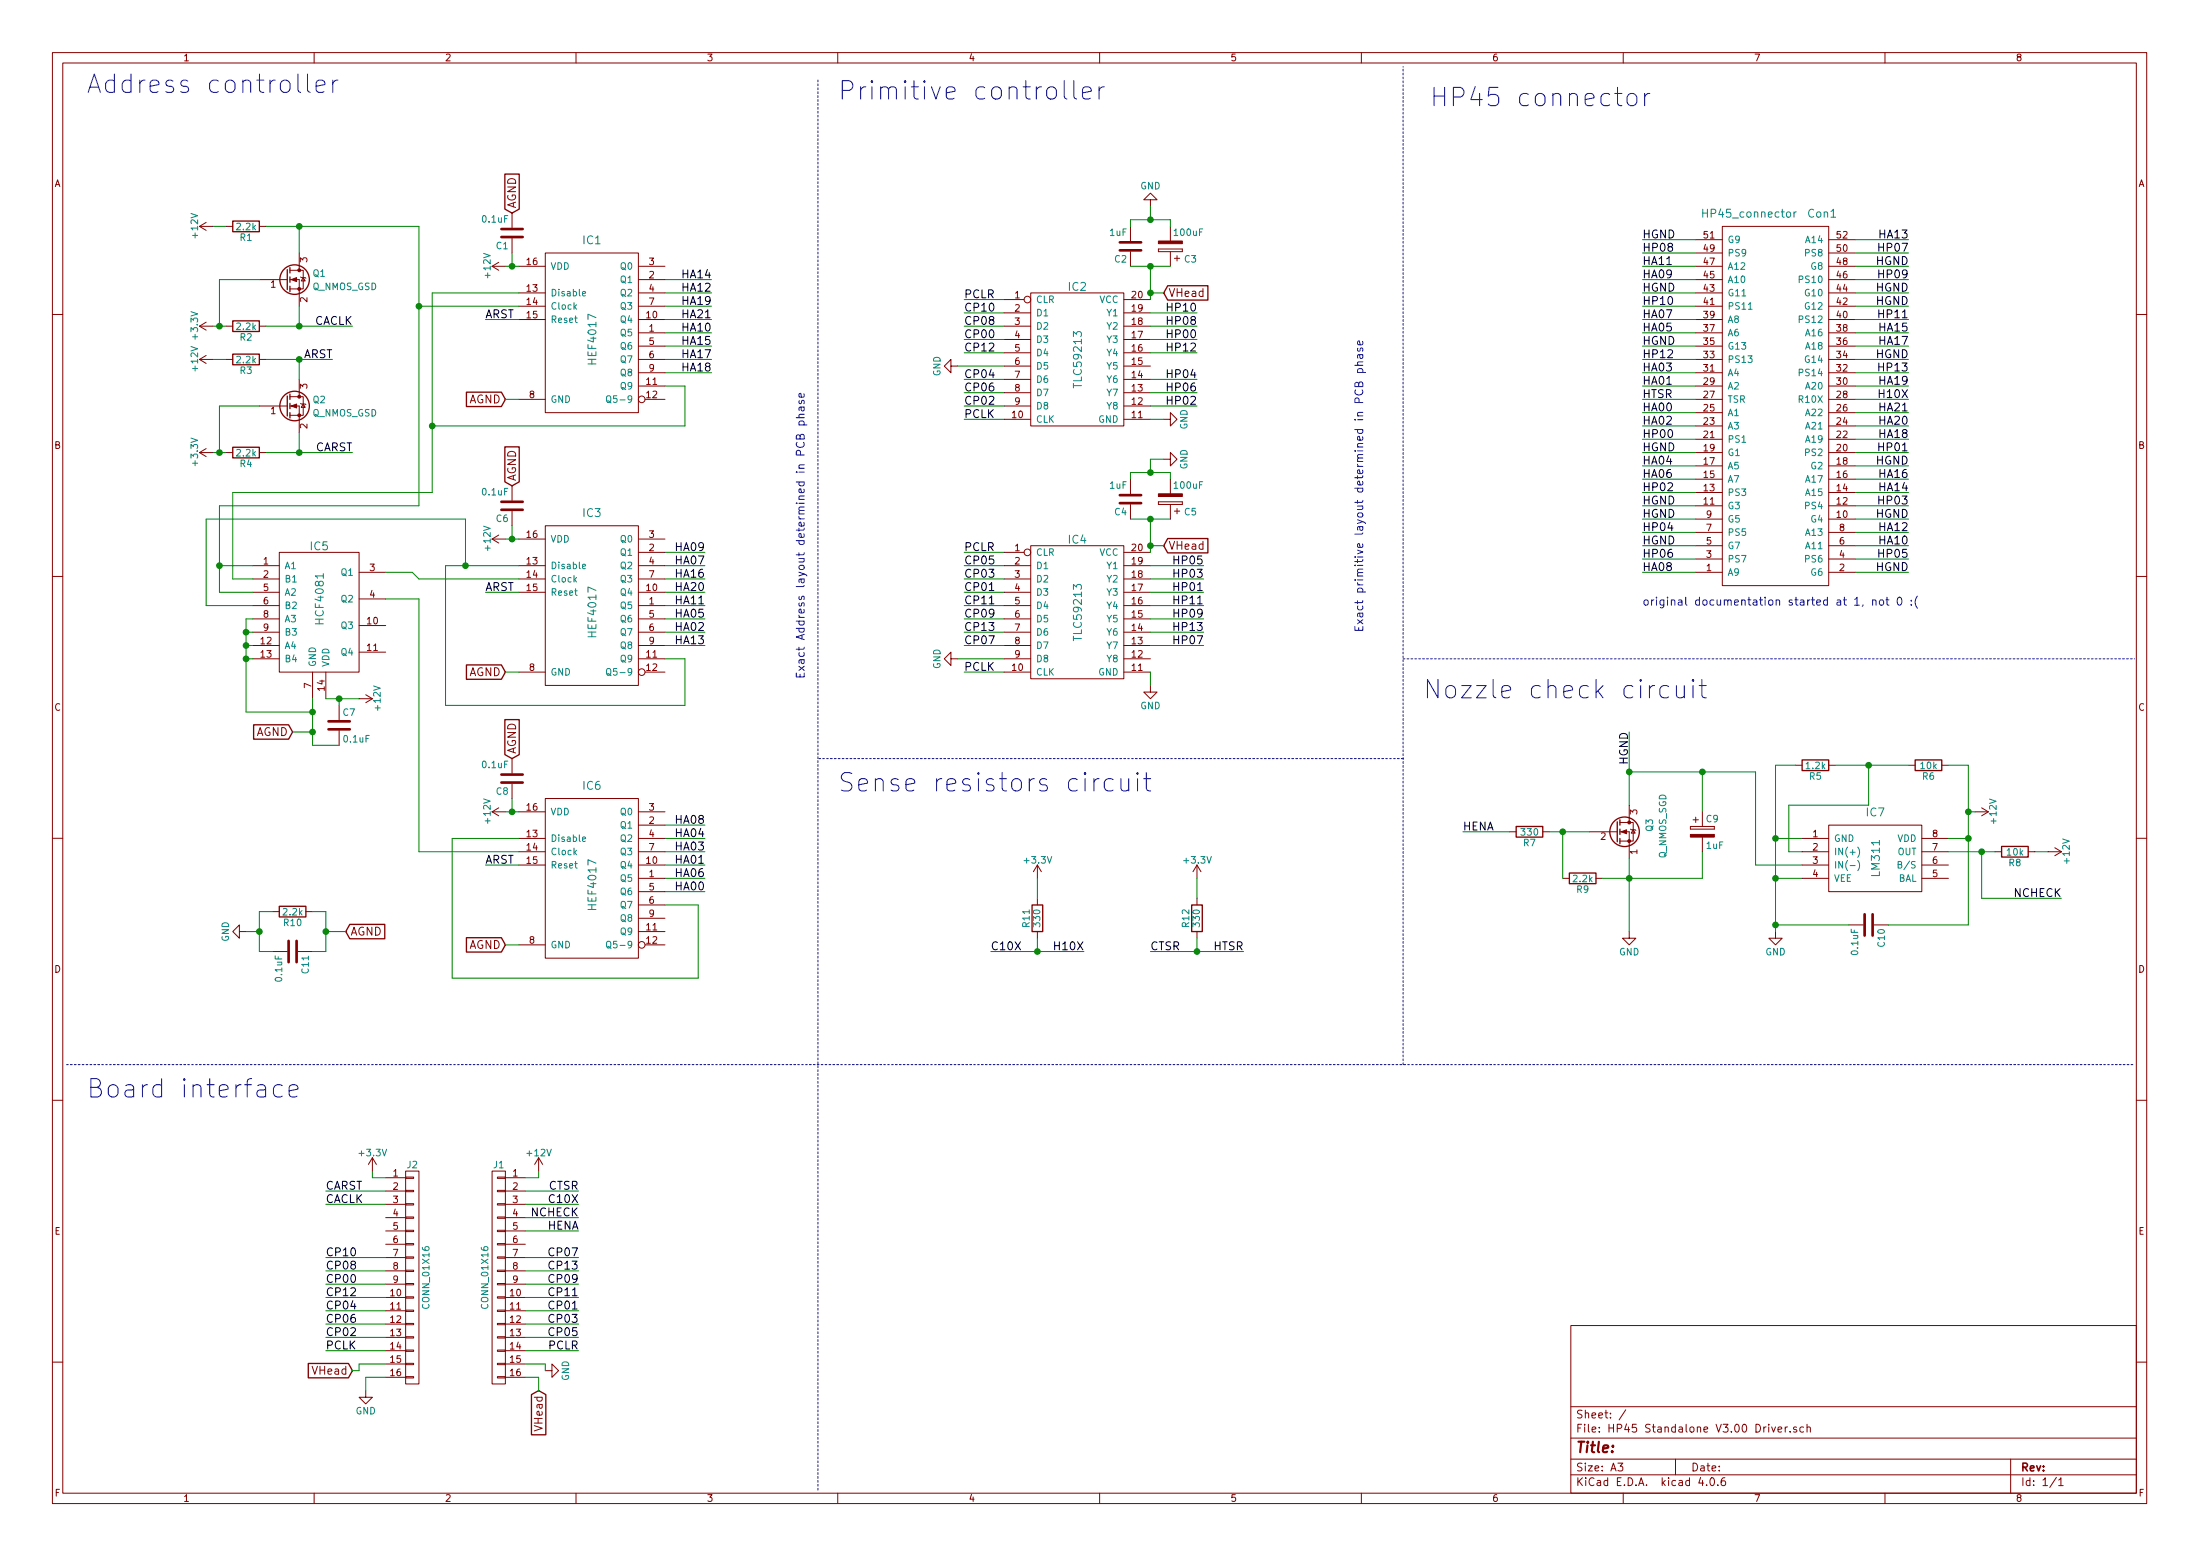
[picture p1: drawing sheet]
EESchema Schematic File Version 2
LIBS:power
LIBS:device
LIBS:transistors
LIBS:conn
LIBS:linear
LIBS:regul
LIBS:74xx
LIBS:cmos4000
LIBS:adc-dac
LIBS:memory
LIBS:xilinx
LIBS:microcontrollers
LIBS:dsp
LIBS:microchip
LIBS:analog_switches
LIBS:motorola
LIBS:texas
LIBS:intel
LIBS:audio
LIBS:interface
LIBS:digital-audio
LIBS:philips
LIBS:display
LIBS:cypress
LIBS:siliconi
LIBS:opto
LIBS:atmel
LIBS:contrib
LIBS:valves
LIBS:HP45 controller parts
LIBS:HP45 Standalone V3.00 Driver-cache
EELAYER 25 0
EELAYER END
$Descr A3 16535 11693
encoding utf-8
Sheet 1 1
Title ""
Date ""
Rev ""
Comp ""
Comment1 ""
Comment2 ""
Comment3 ""
Comment4 ""
$EndDescr
$Comp
L HP45_connector Con1
U 1 1
P 13350 1700
F 0 "Con1" H 13700 1800 60  0000 C CNN
F 1 "HP45_connector" H 13150 1800 60  0000 C CNN
F 2 "Electronics:HP45_SMD_connector" H 13350 1700 60  0001 C CNN
F 3 "" H 13350 1700 60  0001 C CNN
	1    13350 1700
	1    0    0    -1  
$EndComp
$Comp
L HEF4017 IC1
U 1 1
P 4450 1900
F 0 "IC1" H 4450 2000 60  0000 C CNN
F 1 "HEF4017" V 4450 1250 60  0000 C CNN
F 2 "Housings_SOIC:SOIC-16_3.9x9.9mm_Pitch1.27mm" H 4450 1900 60  0001 C CNN
F 3 "" H 4450 1900 60  0001 C CNN
	1    4450 1900
	1    0    0    -1  
$EndComp
$Comp
L HCF4081 IC5
U 1 1
P 2400 4150
F 0 "IC5" H 2400 4200 60  0000 C CNN
F 1 "HCF4081" V 2400 3800 60  0000 C CNN
F 2 "Housings_SOIC:SOIC-14_3.9x8.7mm_Pitch1.27mm" H 2400 4150 60  0001 C CNN
F 3 "" H 2400 4150 60  0001 C CNN
	1    2400 4150
	1    0    0    -1  
$EndComp
$Comp
L LM311 IC7
U 1 1
P 14100 6200
F 0 "IC7" H 14100 6300 60  0000 C CNN
F 1 "LM311" V 14100 5950 60  0000 C CNN
F 2 "Housings_SOIC:SOIC-8_3.9x4.9mm_Pitch1.27mm" H 14100 6200 60  0001 C CNN
F 3 "" H 14100 6200 60  0001 C CNN
	1    14100 6200
	1    0    0    -1  
$EndComp
$Comp
L TLC59213 IC2
U 1 1
P 8100 2200
F 0 "IC2" H 8100 2250 60  0000 C CNN
F 1 "TLC59213" V 8100 1700 60  0000 C CNN
F 2 "Housings_SSOP:TSSOP-20_4.4x6.5mm_Pitch0.65mm" H 8100 2250 60  0001 C CNN
F 3 "" H 8100 2250 60  0001 C CNN
	1    8100 2200
	1    0    0    -1  
$EndComp
$Comp
L Q_NMOS_GSD Q2
U 1 1
P 2150 3050
F 0 "Q2" H 2350 3100 50  0000 L CNN
F 1 "Q_NMOS_GSD" H 2350 3000 50  0000 L CNN
F 2 "TO_SOT_Packages_SMD:SOT-23" H 2350 3150 50  0001 C CNN
F 3 "" H 2150 3050 50  0001 C CNN
	1    2150 3050
	1    0    0    -1  
$EndComp
$Comp
L Q_NMOS_GSD Q1
U 1 1
P 2150 2100
F 0 "Q1" H 2350 2150 50  0000 L CNN
F 1 "Q_NMOS_GSD" H 2350 2050 50  0000 L CNN
F 2 "TO_SOT_Packages_SMD:SOT-23" H 2350 2200 50  0001 C CNN
F 3 "" H 2150 2100 50  0001 C CNN
	1    2150 2100
	1    0    0    -1  
$EndComp
$Comp
L HEF4017 IC3
U 1 1
P 4450 3950
F 0 "IC3" H 4450 4050 60  0000 C CNN
F 1 "HEF4017" V 4450 3300 60  0000 C CNN
F 2 "Housings_SOIC:SOIC-16_3.9x9.9mm_Pitch1.27mm" H 4450 3950 60  0001 C CNN
F 3 "" H 4450 3950 60  0001 C CNN
	1    4450 3950
	1    0    0    -1  
$EndComp
$Comp
L HEF4017 IC6
U 1 1
P 4450 6000
F 0 "IC6" H 4450 6100 60  0000 C CNN
F 1 "HEF4017" V 4450 5350 60  0000 C CNN
F 2 "Housings_SOIC:SOIC-16_3.9x9.9mm_Pitch1.27mm" H 4450 6000 60  0001 C CNN
F 3 "" H 4450 6000 60  0001 C CNN
	1    4450 6000
	1    0    0    -1  
$EndComp
$Comp
L Q_NMOS_SGD Q3
U 1 1
P 12150 6250
F 0 "Q3" V 12400 6250 50  0000 L CNN
F 1 "Q_NMOS_SGD" V 12500 6050 50  0000 L CNN
F 2 "Electronics:SO-8_PowerPAK" H 12350 6350 50  0001 C CNN
F 3 "" H 12150 6250 50  0001 C CNN
	1    12150 6250
	1    0    0    -1  
$EndComp
$Comp
L TLC59213 IC4
U 1 1
P 8100 4100
F 0 "IC4" H 8100 4150 60  0000 C CNN
F 1 "TLC59213" V 8100 3600 60  0000 C CNN
F 2 "Housings_SSOP:TSSOP-20_4.4x6.5mm_Pitch0.65mm" H 8100 4150 60  0001 C CNN
F 3 "" H 8100 4150 60  0001 C CNN
	1    8100 4100
	1    0    0    -1  
$EndComp
$Comp
L C C4
U 1 1
P 8500 3750
F 0 "C4" H 8525 3850 50  0000 L CNN
F 1 "1uF" H 8525 3650 50  0000 L CNN
F 2 "Capacitors_SMD:C_0603" H 8538 3600 50  0001 C CNN
F 3 "" H 8500 3750 50  0001 C CNN
	1    8500 3750
	-1   0    0    1   
$EndComp
$Comp
L C C1
U 1 1
P 3850 1750
F 0 "C1" H 3875 1850 50  0000 L CNN
F 1 "0.1uF" H 3875 1650 50  0000 L CNN
F 2 "Capacitors_SMD:C_0603" H 3888 1600 50  0001 C CNN
F 3 "" H 3850 1750 50  0001 C CNN
	1    3850 1750
	-1   0    0    1   
$EndComp
$Comp
L R R1
U 1 1
P 1850 1700
F 0 "R1" V 1930 1700 50  0000 C CNN
F 1 "2.2k" V 1850 1700 50  0000 C CNN
F 2 "Resistors_SMD:R_0603" V 1780 1700 50  0001 C CNN
F 3 "" H 1850 1700 50  0001 C CNN
	1    1850 1700
	0    1    1    0   
$EndComp
$Comp
L R R2
U 1 1
P 1850 2450
F 0 "R2" V 1930 2450 50  0000 C CNN
F 1 "2.2k" V 1850 2450 50  0000 C CNN
F 2 "Resistors_SMD:R_0603" V 1780 2450 50  0001 C CNN
F 3 "" H 1850 2450 50  0001 C CNN
	1    1850 2450
	0    1    1    0   
$EndComp
$Comp
L R R3
U 1 1
P 1850 2700
F 0 "R3" V 1930 2700 50  0000 C CNN
F 1 "2.2k" V 1850 2700 50  0000 C CNN
F 2 "Resistors_SMD:R_0603" V 1780 2700 50  0001 C CNN
F 3 "" H 1850 2700 50  0001 C CNN
	1    1850 2700
	0    1    1    0   
$EndComp
$Comp
L R R4
U 1 1
P 1850 3400
F 0 "R4" V 1930 3400 50  0000 C CNN
F 1 "2.2k" V 1850 3400 50  0000 C CNN
F 2 "Resistors_SMD:R_0603" V 1780 3400 50  0001 C CNN
F 3 "" H 1850 3400 50  0001 C CNN
	1    1850 3400
	0    1    1    0   
$EndComp
$Comp
L R R10
U 1 1
P 2200 6850
F 0 "R10" V 2280 6850 50  0000 C CNN
F 1 "2.2k" V 2200 6850 50  0000 C CNN
F 2 "Resistors_SMD:R_0603" V 2130 6850 50  0001 C CNN
F 3 "" H 2200 6850 50  0001 C CNN
	1    2200 6850
	0    1    1    0   
$EndComp
$Comp
L C C11
U 1 1
P 2200 7150
F 0 "C11" H 2225 7250 50  0000 L CNN
F 1 "0.1uF" H 2225 7050 50  0000 L CNN
F 2 "Capacitors_SMD:C_0603" H 2238 7000 50  0001 C CNN
F 3 "" H 2200 7150 50  0001 C CNN
	1    2200 7150
	0    1    1    0   
$EndComp
$Comp
L R R5
U 1 1
P 13650 5750
F 0 "R5" V 13730 5750 50  0000 C CNN
F 1 "1.2k" V 13650 5750 50  0000 C CNN
F 2 "Resistors_SMD:R_0603" V 13580 5750 50  0001 C CNN
F 3 "" H 13650 5750 50  0001 C CNN
	1    13650 5750
	0    1    1    0   
$EndComp
$Comp
L C C10
U 1 1
P 14050 6950
F 0 "C10" H 14075 7050 50  0000 L CNN
F 1 "0.1uF" H 14075 6850 50  0000 L CNN
F 2 "Capacitors_SMD:C_0603" H 14088 6800 50  0001 C CNN
F 3 "" H 14050 6950 50  0001 C CNN
	1    14050 6950
	0    1    1    0   
$EndComp
$Comp
L R R6
U 1 1
P 14500 5750
F 0 "R6" V 14580 5750 50  0000 C CNN
F 1 "10k" V 14500 5750 50  0000 C CNN
F 2 "Resistors_SMD:R_0603" V 14430 5750 50  0001 C CNN
F 3 "" H 14500 5750 50  0001 C CNN
	1    14500 5750
	0    1    1    0   
$EndComp
$Comp
L R R8
U 1 1
P 15150 6400
F 0 "R8" V 15230 6400 50  0000 C CNN
F 1 "10k" V 15150 6400 50  0000 C CNN
F 2 "Resistors_SMD:R_0603" V 15080 6400 50  0001 C CNN
F 3 "" H 15150 6400 50  0001 C CNN
	1    15150 6400
	0    1    1    0   
$EndComp
$Comp
L R R7
U 1 1
P 11500 6250
F 0 "R7" V 11580 6250 50  0000 C CNN
F 1 "330" V 11500 6250 50  0000 C CNN
F 2 "Resistors_SMD:R_0603" V 11430 6250 50  0001 C CNN
F 3 "" H 11500 6250 50  0001 C CNN
	1    11500 6250
	0    1    1    0   
$EndComp
$Comp
L R R9
U 1 1
P 11900 6600
F 0 "R9" V 11980 6600 50  0000 C CNN
F 1 "2.2k" V 11900 6600 50  0000 C CNN
F 2 "Resistors_SMD:R_0603" V 11830 6600 50  0001 C CNN
F 3 "" H 11900 6600 50  0001 C CNN
	1    11900 6600
	0    1    1    0   
$EndComp
$Comp
L CP C9
U 1 1
P 12800 6250
F 0 "C9" H 12825 6350 50  0000 L CNN
F 1 "1uF" H 12825 6150 50  0000 L CNN
F 2 "Capacitors_SMD:CP_Elec_4x5.8" H 12838 6100 50  0001 C CNN
F 3 "" H 12800 6250 50  0001 C CNN
	1    12800 6250
	1    0    0    -1  
$EndComp
$Comp
L R R11
U 1 1
P 7800 6900
F 0 "R11" V 7880 6900 50  0000 C CNN
F 1 "330" V 7800 6900 50  0000 C CNN
F 2 "Resistors_SMD:R_0603" V 7730 6900 50  0001 C CNN
F 3 "" H 7800 6900 50  0001 C CNN
	1    7800 6900
	-1   0    0    1   
$EndComp
$Comp
L R R12
U 1 1
P 9000 6900
F 0 "R12" V 9080 6900 50  0000 C CNN
F 1 "330" V 9000 6900 50  0000 C CNN
F 2 "Resistors_SMD:R_0603" V 8930 6900 50  0001 C CNN
F 3 "" H 9000 6900 50  0001 C CNN
	1    9000 6900
	-1   0    0    1   
$EndComp
Text Notes 650  8250 0    138  ~ 0
Board interface
Text Notes 650  700  0    138  ~ 0
Address controller
Text Notes 6300 750  0    138  ~ 0
Primitive controller
Text Notes 10750 800  0    138  ~ 0
HP45 connector
Text Notes 10700 5250 0    138  ~ 0
Nozzle check circuit
Text GLabel 8750 2200 2    60   Input ~ 0
VHead
Text GLabel 8750 4100 2    60   Input ~ 0
VHead
$Comp
L GND #PWR01
U 1 1
P 8750 3150
F 0 "#PWR01" H 8750 2900 50  0001 C CNN
F 1 "GND" H 8750 3000 50  0000 C CNN
F 2 "" H 8750 3150 50  0001 C CNN
F 3 "" H 8750 3150 50  0001 C CNN
	1    8750 3150
	0    -1   -1   0   
$EndComp
$Comp
L GND #PWR02
U 1 1
P 8750 3450
F 0 "#PWR02" H 8750 3200 50  0001 C CNN
F 1 "GND" H 8750 3300 50  0000 C CNN
F 2 "" H 8750 3450 50  0001 C CNN
F 3 "" H 8750 3450 50  0001 C CNN
	1    8750 3450
	0    -1   -1   0   
$EndComp
$Comp
L GND #PWR03
U 1 1
P 8650 1550
F 0 "#PWR03" H 8650 1300 50  0001 C CNN
F 1 "GND" H 8650 1400 50  0000 C CNN
F 2 "" H 8650 1550 50  0001 C CNN
F 3 "" H 8650 1550 50  0001 C CNN
	1    8650 1550
	-1   0    0    1   
$EndComp
$Comp
L CP C3
U 1 1
P 8800 1850
F 0 "C3" H 8600 1950 50  0000 L CNN
F 1 "100uF" H 8550 1750 50  0000 L CNN
F 2 "Capacitors_SMD:CP_Elec_8x10" H 8838 1700 50  0001 C CNN
F 3 "" H 8800 1850 50  0001 C CNN
	1    8800 1850
	-1   0    0    1   
$EndComp
$Comp
L C C2
U 1 1
P 8500 1850
F 0 "C2" H 8525 1950 50  0000 L CNN
F 1 "1uF" H 8525 1750 50  0000 L CNN
F 2 "Capacitors_SMD:C_0603" H 8538 1700 50  0001 C CNN
F 3 "" H 8500 1850 50  0001 C CNN
	1    8500 1850
	-1   0    0    1   
$EndComp
$Comp
L GND #PWR04
U 1 1
P 8650 5150
F 0 "#PWR04" H 8650 4900 50  0001 C CNN
F 1 "GND" H 8650 5000 50  0000 C CNN
F 2 "" H 8650 5150 50  0001 C CNN
F 3 "" H 8650 5150 50  0001 C CNN
	1    8650 5150
	1    0    0    -1  
$EndComp
Text Notes 10250 4750 1    60   ~ 0
Exact primitive layout determined in PCB phase
Text Notes 6050 5100 1    60   ~ 0
Exact Address layout determined in PCB phase
Text Label 7250 2250 0    60   ~ 0
PCLR
Text Label 7250 4150 0    60   ~ 0
PCLR
Text Label 7250 5050 0    60   ~ 0
PCLK
Text Label 7250 3150 0    60   ~ 0
PCLK
Text Label 7250 2550 0    60   ~ 0
CP00
Text Label 7250 4450 0    60   ~ 0
CP01
Text Label 7250 3050 0    60   ~ 0
CP02
Text Label 7250 4350 0    60   ~ 0
CP03
Text Label 7250 2850 0    60   ~ 0
CP04
Text Label 7250 4250 0    60   ~ 0
CP05
Text Label 7250 2950 0    60   ~ 0
CP06
Text Label 7250 4850 0    60   ~ 0
CP07
Text Label 7250 2450 0    60   ~ 0
CP08
Text Label 7250 4650 0    60   ~ 0
CP09
Text Label 7250 2350 0    60   ~ 0
CP10
Text Label 7250 4550 0    60   ~ 0
CP11
Text Label 7250 2650 0    60   ~ 0
CP12
Text Label 7250 4750 0    60   ~ 0
CP13
Text Label 9000 2550 2    60   ~ 0
HP00
Text Label 9050 4450 2    60   ~ 0
HP01
Text Label 9000 3050 2    60   ~ 0
HP02
Text Label 9050 4350 2    60   ~ 0
HP03
Text Label 9000 2850 2    60   ~ 0
HP04
Text Label 9050 4250 2    60   ~ 0
HP05
Text Label 9000 2950 2    60   ~ 0
HP06
Text Label 9050 4850 2    60   ~ 0
HP07
Text Label 9000 2450 2    60   ~ 0
HP08
Text Label 9050 4650 2    60   ~ 0
HP09
Text Label 9000 2350 2    60   ~ 0
HP10
Text Label 9050 4550 2    60   ~ 0
HP11
Text Label 9000 2650 2    60   ~ 0
HP12
Text Label 9050 4750 2    60   ~ 0
HP13
Text Label 12350 3300 0    60   ~ 0
HP00
Text Label 14350 3400 2    60   ~ 0
HP01
Text Label 12350 3700 0    60   ~ 0
HP02
Text Label 14350 3800 2    60   ~ 0
HP03
Text Label 12350 4000 0    60   ~ 0
HP04
Text Label 14350 4200 2    60   ~ 0
HP05
Text Label 12350 4200 0    60   ~ 0
HP06
Text Label 14350 1900 2    60   ~ 0
HP07
Text Label 12350 1900 0    60   ~ 0
HP08
Text Label 14350 2100 2    60   ~ 0
HP09
Text Label 12350 2300 0    60   ~ 0
HP10
Text Label 14350 2400 2    60   ~ 0
HP11
Text Label 12350 2700 0    60   ~ 0
HP12
Text Label 14350 2800 2    60   ~ 0
HP13
$Comp
L +12V #PWR05
U 1 1
P 15400 6400
F 0 "#PWR05" H 15400 6250 50  0001 C CNN
F 1 "+12V" H 15400 6540 50  0000 C CNN
F 2 "" H 15400 6400 50  0001 C CNN
F 3 "" H 15400 6400 50  0001 C CNN
	1    15400 6400
	0    1    1    0   
$EndComp
$Comp
L +12V #PWR06
U 1 1
P 14850 6100
F 0 "#PWR06" H 14850 5950 50  0001 C CNN
F 1 "+12V" H 14850 6240 50  0000 C CNN
F 2 "" H 14850 6100 50  0001 C CNN
F 3 "" H 14850 6100 50  0001 C CNN
	1    14850 6100
	0    1    1    0   
$EndComp
$Comp
L GND #PWR07
U 1 1
P 13350 7000
F 0 "#PWR07" H 13350 6750 50  0001 C CNN
F 1 "GND" H 13350 6850 50  0000 C CNN
F 2 "" H 13350 7000 50  0001 C CNN
F 3 "" H 13350 7000 50  0001 C CNN
	1    13350 7000
	1    0    0    -1  
$EndComp
Text Label 12350 3400 0    60   ~ 0
HGND
Text Label 12250 5500 3    60   ~ 0
HGND
$Comp
L GND #PWR08
U 1 1
P 12250 7000
F 0 "#PWR08" H 12250 6750 50  0001 C CNN
F 1 "GND" H 12250 6850 50  0000 C CNN
F 2 "" H 12250 7000 50  0001 C CNN
F 3 "" H 12250 7000 50  0001 C CNN
	1    12250 7000
	1    0    0    -1  
$EndComp
Text Label 11000 6250 0    60   ~ 0
HENA
$Comp
L +12V #PWR09
U 1 1
P 1600 1700
F 0 "#PWR09" H 1600 1550 50  0001 C CNN
F 1 "+12V" H 1600 1840 50  0000 C CNN
F 2 "" H 1600 1700 50  0001 C CNN
F 3 "" H 1600 1700 50  0001 C CNN
	1    1600 1700
	0    -1   -1   0   
$EndComp
$Comp
L +3.3V #PWR010
U 1 1
P 1600 2450
F 0 "#PWR010" H 1600 2300 50  0001 C CNN
F 1 "+3.3V" H 1600 2590 50  0000 C CNN
F 2 "" H 1600 2450 50  0001 C CNN
F 3 "" H 1600 2450 50  0001 C CNN
	1    1600 2450
	0    -1   -1   0   
$EndComp
$Comp
L +12V #PWR011
U 1 1
P 1600 2700
F 0 "#PWR011" H 1600 2550 50  0001 C CNN
F 1 "+12V" H 1600 2840 50  0000 C CNN
F 2 "" H 1600 2700 50  0001 C CNN
F 3 "" H 1600 2700 50  0001 C CNN
	1    1600 2700
	0    -1   -1   0   
$EndComp
$Comp
L +3.3V #PWR012
U 1 1
P 1600 3400
F 0 "#PWR012" H 1600 3250 50  0001 C CNN
F 1 "+3.3V" H 1600 3540 50  0000 C CNN
F 2 "" H 1600 3400 50  0001 C CNN
F 3 "" H 1600 3400 50  0001 C CNN
	1    1600 3400
	0    -1   -1   0   
$EndComp
Text Label 2650 2450 2    60   ~ 0
CACLK
Text Label 2650 3400 2    60   ~ 0
CARST
$Comp
L C C6
U 1 1
P 3850 3800
F 0 "C6" H 3875 3900 50  0000 L CNN
F 1 "0.1uF" H 3875 3700 50  0000 L CNN
F 2 "Capacitors_SMD:C_0603" H 3888 3650 50  0001 C CNN
F 3 "" H 3850 3800 50  0001 C CNN
	1    3850 3800
	-1   0    0    1   
$EndComp
$Comp
L C C8
U 1 1
P 3850 5850
F 0 "C8" H 3875 5950 50  0000 L CNN
F 1 "0.1uF" H 3875 5750 50  0000 L CNN
F 2 "Capacitors_SMD:C_0603" H 3888 5700 50  0001 C CNN
F 3 "" H 3850 5850 50  0001 C CNN
	1    3850 5850
	-1   0    0    1   
$EndComp
$Comp
L C C7
U 1 1
P 2550 5450
F 0 "C7" H 2575 5550 50  0000 L CNN
F 1 "0.1uF" H 2575 5350 50  0000 L CNN
F 2 "Capacitors_SMD:C_0603" H 2588 5300 50  0001 C CNN
F 3 "" H 2550 5450 50  0001 C CNN
	1    2550 5450
	1    0    0    -1  
$EndComp
Text GLabel 2600 7000 2    60   Input ~ 0
AGND
$Comp
L GND #PWR013
U 1 1
P 1850 7000
F 0 "#PWR013" H 1850 6750 50  0001 C CNN
F 1 "GND" H 1850 6850 50  0000 C CNN
F 2 "" H 1850 7000 50  0001 C CNN
F 3 "" H 1850 7000 50  0001 C CNN
	1    1850 7000
	0    1    1    0   
$EndComp
Text GLabel 3800 7100 0    60   Input ~ 0
AGND
Text GLabel 3800 5050 0    60   Input ~ 0
AGND
Text GLabel 3800 3000 0    60   Input ~ 0
AGND
Text GLabel 2200 5500 0    60   Input ~ 0
AGND
$Comp
L +12V #PWR014
U 1 1
P 2700 5250
F 0 "#PWR014" H 2700 5100 50  0001 C CNN
F 1 "+12V" H 2700 5390 50  0000 C CNN
F 2 "" H 2700 5250 50  0001 C CNN
F 3 "" H 2700 5250 50  0001 C CNN
	1    2700 5250
	0    1    1    0   
$EndComp
$Comp
L +12V #PWR015
U 1 1
P 3800 4050
F 0 "#PWR015" H 3800 3900 50  0001 C CNN
F 1 "+12V" H 3800 4190 50  0000 C CNN
F 2 "" H 3800 4050 50  0001 C CNN
F 3 "" H 3800 4050 50  0001 C CNN
	1    3800 4050
	0    -1   -1   0   
$EndComp
$Comp
L +12V #PWR016
U 1 1
P 3800 6100
F 0 "#PWR016" H 3800 5950 50  0001 C CNN
F 1 "+12V" H 3800 6240 50  0000 C CNN
F 2 "" H 3800 6100 50  0001 C CNN
F 3 "" H 3800 6100 50  0001 C CNN
	1    3800 6100
	0    -1   -1   0   
$EndComp
$Comp
L +12V #PWR017
U 1 1
P 3800 2000
F 0 "#PWR017" H 3800 1850 50  0001 C CNN
F 1 "+12V" H 3800 2140 50  0000 C CNN
F 2 "" H 3800 2000 50  0001 C CNN
F 3 "" H 3800 2000 50  0001 C CNN
	1    3800 2000
	0    -1   -1   0   
$EndComp
Text GLabel 3850 5700 1    60   Input ~ 0
AGND
Text GLabel 3850 3650 1    60   Input ~ 0
AGND
Text GLabel 3850 1600 1    60   Input ~ 0
AGND
Text Label 2500 2700 2    60   ~ 0
ARST
Text Label 3650 2400 0    60   ~ 0
ARST
Text Label 3650 4450 0    60   ~ 0
ARST
Text Label 3650 6500 0    60   ~ 0
ARST
Wire Notes Line
	6150 600  6150 11200
Wire Notes Line
	500  8000 16050 8000
Wire Notes Line
	10550 8000 10550 500 
Wire Notes Line
	10550 4950 16050 4950
Wire Wire Line
	8500 2000 8800 2000
Wire Wire Line
	8650 2000 8650 2250
Connection ~ 8650 2000
Wire Wire Line
	8750 2200 8650 2200
Connection ~ 8650 2200
Wire Wire Line
	8750 4100 8650 4100
Connection ~ 8650 4100
Wire Wire Line
	8750 3150 8650 3150
Wire Wire Line
	8750 3450 8650 3450
Wire Wire Line
	8650 1650 8650 1550
Wire Wire Line
	8800 1650 8800 1700
Wire Wire Line
	8500 1650 8800 1650
Wire Wire Line
	8500 1700 8500 1650
Connection ~ 8650 1650
Wire Wire Line
	8650 5150 8650 5050
Wire Wire Line
	7250 2250 7550 2250
Wire Wire Line
	7250 3150 7550 3150
Wire Wire Line
	7250 4150 7550 4150
Wire Wire Line
	7250 5050 7550 5050
Wire Wire Line
	11650 6250 11950 6250
Wire Wire Line
	11750 6250 11750 6600
Connection ~ 11750 6250
Wire Wire Line
	12050 6600 12800 6600
Wire Wire Line
	12250 6450 12250 7000
Wire Wire Line
	12250 5500 12250 6050
Wire Wire Line
	12250 5800 13200 5800
Wire Wire Line
	12800 5800 12800 6100
Wire Wire Line
	12800 6600 12800 6400
Connection ~ 12250 6600
Wire Wire Line
	13550 6500 13200 6500
Wire Wire Line
	13200 6500 13200 5800
Connection ~ 12800 5800
Wire Wire Line
	13550 6300 13350 6300
Wire Wire Line
	13350 5750 13350 7000
Wire Wire Line
	13350 6600 13550 6600
Wire Wire Line
	13350 5750 13500 5750
Connection ~ 13350 6300
Wire Wire Line
	13800 5750 14350 5750
Wire Wire Line
	14050 5750 14050 6050
Wire Wire Line
	14050 6050 13450 6050
Wire Wire Line
	13450 6050 13450 6400
Wire Wire Line
	13450 6400 13550 6400
Connection ~ 14050 5750
Wire Wire Line
	14800 6300 14650 6300
Wire Wire Line
	14800 5750 14800 6950
Wire Wire Line
	14800 5750 14650 5750
Wire Wire Line
	14650 6400 15000 6400
Wire Wire Line
	15400 6400 15300 6400
Wire Wire Line
	14850 6100 14800 6100
Connection ~ 14800 6100
Wire Wire Line
	14800 6950 14200 6950
Connection ~ 14800 6300
Wire Wire Line
	13350 6950 13900 6950
Connection ~ 13350 6600
Connection ~ 13350 6950
Connection ~ 12250 5800
Wire Wire Line
	11000 6250 11350 6250
Wire Wire Line
	1700 1700 1600 1700
Wire Wire Line
	1600 2450 1700 2450
Wire Wire Line
	1600 3400 1700 3400
Wire Wire Line
	1700 2700 1600 2700
Wire Wire Line
	1650 2450 1650 2100
Wire Wire Line
	1650 2100 1950 2100
Connection ~ 1650 2450
Wire Wire Line
	2000 2450 2650 2450
Wire Wire Line
	2250 2450 2250 2300
Wire Wire Line
	2250 1700 2250 1900
Wire Wire Line
	2000 1700 3150 1700
Wire Wire Line
	2000 2700 2500 2700
Wire Wire Line
	2250 2700 2250 2850
Wire Wire Line
	1950 3050 1650 3050
Wire Wire Line
	1650 3050 1650 3400
Connection ~ 1650 3400
Wire Wire Line
	2000 3400 2650 3400
Wire Wire Line
	2250 3400 2250 3250
Connection ~ 2250 2450
Connection ~ 2250 3400
Wire Wire Line
	2050 6850 1950 6850
Wire Wire Line
	1950 6850 1950 7150
Wire Wire Line
	1950 7150 2050 7150
Wire Wire Line
	2450 7150 2350 7150
Wire Wire Line
	2450 6850 2450 7150
Wire Wire Line
	2450 6850 2350 6850
Wire Wire Line
	2600 7000 2450 7000
Connection ~ 2450 7000
Wire Wire Line
	1850 7000 1950 7000
Connection ~ 1950 7000
Wire Wire Line
	3800 7100 3900 7100
Wire Wire Line
	3800 5050 3900 5050
Wire Wire Line
	3800 3000 3900 3000
Wire Wire Line
	2350 5500 2200 5500
Wire Wire Line
	2350 5250 2350 5600
Wire Wire Line
	2350 5600 2550 5600
Connection ~ 2350 5500
Wire Wire Line
	2450 5250 2700 5250
Wire Wire Line
	2550 5250 2550 5300
Connection ~ 2550 5250
Wire Wire Line
	3800 2000 3900 2000
Wire Wire Line
	3850 1900 3850 2000
Connection ~ 3850 2000
Wire Wire Line
	3800 4050 3900 4050
Wire Wire Line
	3850 3950 3850 4050
Connection ~ 3850 4050
Wire Wire Line
	3800 6100 3900 6100
Wire Wire Line
	3850 6000 3850 6100
Connection ~ 3850 6100
Wire Wire Line
	1900 4650 1850 4650
Wire Wire Line
	1850 4650 1850 5350
Wire Wire Line
	1850 4950 1900 4950
Wire Wire Line
	1900 4750 1850 4750
Connection ~ 1850 4750
Wire Wire Line
	1900 4850 1850 4850
Connection ~ 1850 4850
Wire Wire Line
	1850 5350 2350 5350
Connection ~ 1850 4950
Connection ~ 2350 5350
Wire Wire Line
	3150 1700 3150 3800
Wire Wire Line
	3150 2300 3900 2300
Connection ~ 2250 1700
Wire Wire Line
	3150 3800 1650 3800
Wire Wire Line
	1650 3800 1650 4450
Wire Wire Line
	1650 4250 1900 4250
Connection ~ 3150 2300
Wire Wire Line
	1650 4450 1900 4450
Connection ~ 1650 4250
Wire Wire Line
	2900 4300 3100 4300
Wire Wire Line
	3100 4300 3150 4350
Wire Wire Line
	3150 4350 3900 4350
Wire Wire Line
	2900 4500 3150 4500
Wire Wire Line
	3150 4500 3150 6400
Wire Wire Line
	3150 6400 3900 6400
Wire Wire Line
	3350 4250 3900 4250
Wire Wire Line
	3500 4250 3500 3900
Wire Wire Line
	3500 3900 1550 3900
Wire Wire Line
	1550 3900 1550 4550
Wire Wire Line
	1550 4550 1900 4550
Wire Wire Line
	3900 2200 3250 2200
Wire Wire Line
	3250 2200 3250 3700
Wire Wire Line
	3250 3700 1750 3700
Wire Wire Line
	1750 3700 1750 4350
Wire Wire Line
	1750 4350 1900 4350
Connection ~ 2250 2700
Wire Wire Line
	3900 6500 3650 6500
Wire Wire Line
	3900 4450 3650 4450
Wire Wire Line
	3900 2400 3650 2400
Wire Wire Line
	5000 2900 5150 2900
Wire Wire Line
	5150 2900 5150 3200
Wire Wire Line
	5150 3200 3250 3200
Connection ~ 3250 3200
Wire Wire Line
	5000 4950 5150 4950
Wire Wire Line
	5150 4950 5150 5300
Wire Wire Line
	5150 5300 3350 5300
Wire Wire Line
	3350 5300 3350 4250
Connection ~ 3500 4250
Wire Wire Line
	5000 6800 5250 6800
Wire Wire Line
	5250 6800 5250 7350
Wire Wire Line
	5250 7350 3400 7350
Wire Wire Line
	3400 7350 3400 6300
Wire Wire Line
	3400 6300 3900 6300
Text Label 5300 6700 2    60   ~ 0
HA00
Text Label 5300 6500 2    60   ~ 0
HA01
Text Label 5300 4750 2    60   ~ 0
HA02
Text Label 5300 6400 2    60   ~ 0
HA03
Text Label 5300 6300 2    60   ~ 0
HA04
Text Label 5300 4650 2    60   ~ 0
HA05
Text Label 5300 6600 2    60   ~ 0
HA06
Text Label 5300 4250 2    60   ~ 0
HA07
Text Label 5300 6200 2    60   ~ 0
HA08
Text Label 5300 4150 2    60   ~ 0
HA09
Text Label 5350 2500 2    60   ~ 0
HA10
Text Label 5300 4550 2    60   ~ 0
HA11
Text Label 5350 2200 2    60   ~ 0
HA12
Text Label 5300 4850 2    60   ~ 0
HA13
Text Label 5350 2100 2    60   ~ 0
HA14
Text Label 5350 2600 2    60   ~ 0
HA15
Text Label 5300 4350 2    60   ~ 0
HA16
Text Label 5350 2700 2    60   ~ 0
HA17
Text Label 5350 2800 2    60   ~ 0
HA18
Text Label 5350 2300 2    60   ~ 0
HA19
Text Label 5300 4450 2    60   ~ 0
HA20
Text Label 5350 2400 2    60   ~ 0
HA21
Text Label 2450 9050 0    60   ~ 0
CACLK
Text Label 2450 8950 0    60   ~ 0
CARST
$Comp
L GND #PWR018
U 1 1
P 4100 10300
F 0 "#PWR018" H 4100 10050 50  0001 C CNN
F 1 "GND" H 4100 10150 50  0000 C CNN
F 2 "" H 4100 10300 50  0001 C CNN
F 3 "" H 4100 10300 50  0001 C CNN
	1    4100 10300
	0    -1   1    0   
$EndComp
Text Label 4350 10150 2    60   ~ 0
PCLR
Text Label 2450 10150 0    60   ~ 0
PCLK
Text Label 2450 9650 0    60   ~ 0
CP00
Text Label 4350 9850 2    60   ~ 0
CP01
Text Label 2450 10050 0    60   ~ 0
CP02
Text Label 4350 9950 2    60   ~ 0
CP03
Text Label 2450 9850 0    60   ~ 0
CP04
Text Label 4350 10050 2    60   ~ 0
CP05
Text Label 2450 9950 0    60   ~ 0
CP06
Text Label 4350 9450 2    60   ~ 0
CP07
Text Label 2450 9550 0    60   ~ 0
CP08
Text Label 4350 9650 2    60   ~ 0
CP09
Text Label 2450 9450 0    60   ~ 0
CP10
Text Label 4350 9750 2    60   ~ 0
CP11
Text Label 2450 9750 0    60   ~ 0
CP12
Text Label 4350 9550 2    60   ~ 0
CP13
$Comp
L +3.3V #PWR019
U 1 1
P 2800 8800
F 0 "#PWR019" H 2800 8650 50  0001 C CNN
F 1 "+3.3V" H 2800 8940 50  0000 C CNN
F 2 "" H 2800 8800 50  0001 C CNN
F 3 "" H 2800 8800 50  0001 C CNN
	1    2800 8800
	-1   0    0    -1  
$EndComp
$Comp
L +12V #PWR020
U 1 1
P 4050 8800
F 0 "#PWR020" H 4050 8650 50  0001 C CNN
F 1 "+12V" H 4050 8940 50  0000 C CNN
F 2 "" H 4050 8800 50  0001 C CNN
F 3 "" H 4050 8800 50  0001 C CNN
	1    4050 8800
	-1   0    0    -1  
$EndComp
Text Label 4350 9250 2    60   ~ 0
HENA
Text Label 15500 6750 2    60   ~ 0
NCHECK
Wire Wire Line
	15500 6750 14900 6750
Wire Wire Line
	14900 6750 14900 6400
Connection ~ 14900 6400
Text Label 4350 9150 2    60   ~ 0
NCHECK
Text Label 12350 3000 0    60   ~ 0
HTSR
Text Label 14350 3000 2    60   ~ 0
H10X
Text Label 9350 7150 2    60   ~ 0
HTSR
Text Label 8150 7150 2    60   ~ 0
H10X
Wire Notes Line
	10550 5700 6150 5700
Text Label 8650 7150 0    60   ~ 0
CTSR
Text Label 7450 7150 0    60   ~ 0
C10X
Text Label 4350 8950 2    60   ~ 0
CTSR
Text Label 4350 9050 2    60   ~ 0
C10X
Text Notes 6300 5950 0    138  ~ 0
Sense resistors circuit
$Comp
L +3.3V #PWR021
U 1 1
P 9000 6600
F 0 "#PWR021" H 9000 6450 50  0001 C CNN
F 1 "+3.3V" H 9000 6740 50  0000 C CNN
F 2 "" H 9000 6600 50  0001 C CNN
F 3 "" H 9000 6600 50  0001 C CNN
	1    9000 6600
	1    0    0    -1  
$EndComp
$Comp
L +3.3V #PWR022
U 1 1
P 7800 6600
F 0 "#PWR022" H 7800 6450 50  0001 C CNN
F 1 "+3.3V" H 7800 6740 50  0000 C CNN
F 2 "" H 7800 6600 50  0001 C CNN
F 3 "" H 7800 6600 50  0001 C CNN
	1    7800 6600
	1    0    0    -1  
$EndComp
Wire Wire Line
	8650 7150 9350 7150
Wire Wire Line
	9000 7050 9000 7150
Connection ~ 9000 7150
Wire Wire Line
	9000 6750 9000 6600
Wire Wire Line
	7450 7150 8150 7150
Wire Wire Line
	7800 7050 7800 7150
Connection ~ 7800 7150
Wire Wire Line
	7800 6600 7800 6750
Wire Wire Line
	12350 3000 12750 3000
Wire Wire Line
	13950 3000 14350 3000
Text Label 12350 3800 0    60   ~ 0
HGND
Text Label 12350 3900 0    60   ~ 0
HGND
Text Label 12350 4100 0    60   ~ 0
HGND
Text Label 12350 2600 0    60   ~ 0
HGND
Text Label 12350 2200 0    60   ~ 0
HGND
Text Label 12350 1800 0    60   ~ 0
HGND
Wire Wire Line
	12350 1800 12750 1800
Wire Wire Line
	12750 2200 12350 2200
Wire Wire Line
	12350 2600 12750 2600
Wire Wire Line
	12350 3400 12750 3400
Wire Wire Line
	12750 3800 12350 3800
Wire Wire Line
	12350 3900 12750 3900
Wire Wire Line
	12350 4100 12750 4100
Text Label 14350 3500 2    60   ~ 0
HGND
Wire Wire Line
	14350 3500 13950 3500
Text Label 14350 3900 2    60   ~ 0
HGND
Wire Wire Line
	14350 3900 13950 3900
Text Label 14350 4300 2    60   ~ 0
HGND
Wire Wire Line
	14350 4300 13950 4300
Text Label 14350 2700 2    60   ~ 0
HGND
Wire Wire Line
	13950 2700 14350 2700
Text Label 14350 2300 2    60   ~ 0
HGND
Text Label 14350 2200 2    60   ~ 0
HGND
Wire Wire Line
	14350 2200 13950 2200
Wire Wire Line
	13950 2300 14350 2300
Text Label 14350 2000 2    60   ~ 0
HGND
Wire Wire Line
	13950 2000 14350 2000
Text Label 12350 3100 0    60   ~ 0
HA00
Text Label 12350 2900 0    60   ~ 0
HA01
Text Label 12350 3200 0    60   ~ 0
HA02
Text Label 12350 2800 0    60   ~ 0
HA03
Text Label 12350 3500 0    60   ~ 0
HA04
Text Label 12350 2500 0    60   ~ 0
HA05
Text Label 12350 3600 0    60   ~ 0
HA06
Text Label 12350 2400 0    60   ~ 0
HA07
Text Label 12350 4300 0    60   ~ 0
HA08
Text Label 12350 2100 0    60   ~ 0
HA09
Text Label 14350 4100 2    60   ~ 0
HA10
Text Label 12350 2000 0    60   ~ 0
HA11
Text Label 14350 4000 2    60   ~ 0
HA12
Text Label 14350 1800 2    60   ~ 0
HA13
Text Label 14350 3700 2    60   ~ 0
HA14
Text Label 14350 2500 2    60   ~ 0
HA15
Text Label 14350 3600 2    60   ~ 0
HA16
Text Label 14350 2600 2    60   ~ 0
HA17
Text Label 14350 3300 2    60   ~ 0
HA18
Text Label 14350 2900 2    60   ~ 0
HA19
Text Label 14350 3200 2    60   ~ 0
HA20
Text Label 14350 3100 2    60   ~ 0
HA21
Text Notes 12350 4550 0    60   ~ 0
original documentation started at 1, not 0 :(
Wire Wire Line
	14350 3400 13950 3400
Wire Wire Line
	14350 3800 13950 3800
Wire Wire Line
	14350 4200 13950 4200
Wire Wire Line
	14350 2800 13950 2800
Wire Wire Line
	14350 2400 13950 2400
Wire Wire Line
	14350 2100 13950 2100
Wire Wire Line
	14350 1900 13950 1900
Wire Wire Line
	12350 1900 12750 1900
Wire Wire Line
	12350 2300 12750 2300
Wire Wire Line
	12350 2700 12750 2700
Wire Wire Line
	12350 3300 12750 3300
Wire Wire Line
	12350 3700 12750 3700
Wire Wire Line
	12750 4000 12350 4000
Wire Wire Line
	12350 4200 12750 4200
Wire Wire Line
	14350 4100 13950 4100
Wire Wire Line
	13950 4000 14350 4000
Wire Wire Line
	14350 3700 13950 3700
Wire Wire Line
	13950 3600 14350 3600
Wire Wire Line
	14350 3300 13950 3300
Wire Wire Line
	13950 3200 14350 3200
Wire Wire Line
	14350 3100 13950 3100
Wire Wire Line
	13950 2900 14350 2900
Wire Wire Line
	14350 2600 13950 2600
Wire Wire Line
	13950 2500 14350 2500
Wire Wire Line
	14350 1800 13950 1800
Wire Wire Line
	12350 2000 12750 2000
Wire Wire Line
	12750 2100 12350 2100
Wire Wire Line
	12350 2400 12750 2400
Wire Wire Line
	12750 2500 12350 2500
Wire Wire Line
	12350 2800 12750 2800
Wire Wire Line
	12750 2900 12350 2900
Wire Wire Line
	12350 3100 12750 3100
Wire Wire Line
	12750 3200 12350 3200
Wire Wire Line
	12350 3500 12750 3500
Wire Wire Line
	12750 3600 12350 3600
Wire Wire Line
	12350 4300 12750 4300
$Comp
L CONN_01X16 J1
U 1 1
P 3750 9600
F 0 "J1" H 3750 10450 50  0000 C CNN
F 1 "CONN_01X16" V 3850 9600 50  0000 C CNN
F 2 "Socket_Strips:Socket_Strip_Straight_1x16_Pitch2.54mm" H 3750 9600 50  0001 C CNN
F 3 "" H 3750 9600 50  0001 C CNN
	1    3750 9600
	-1   0    0    -1  
$EndComp
$Comp
L CONN_01X16 J2
U 1 1
P 3100 9600
F 0 "J2" H 3100 10450 50  0000 C CNN
F 1 "CONN_01X16" V 3200 9600 50  0000 C CNN
F 2 "Socket_Strips:Socket_Strip_Straight_1x16_Pitch2.54mm" H 3100 9600 50  0001 C CNN
F 3 "" H 3100 9600 50  0001 C CNN
	1    3100 9600
	1    0    0    -1  
$EndComp
$Comp
L GND #PWR023
U 1 1
P 2750 10450
F 0 "#PWR023" H 2750 10200 50  0001 C CNN
F 1 "GND" H 2750 10300 50  0000 C CNN
F 2 "" H 2750 10450 50  0001 C CNN
F 3 "" H 2750 10450 50  0001 C CNN
	1    2750 10450
	-1   0    0    -1  
$EndComp
Text GLabel 4050 10450 3    60   Input ~ 0
VHead
Wire Wire Line
	4050 10450 4050 10350
Wire Wire Line
	4050 10350 3950 10350
Wire Wire Line
	2750 10450 2750 10350
Wire Wire Line
	2750 10350 2900 10350
Wire Wire Line
	2800 8800 2800 8850
Wire Wire Line
	2800 8850 2900 8850
Wire Wire Line
	4050 8800 4050 8850
Wire Wire Line
	4050 8850 3950 8850
$Comp
L CP C5
U 1 1
P 8800 3750
F 0 "C5" H 8600 3850 50  0000 L CNN
F 1 "100uF" H 8550 3650 50  0000 L CNN
F 2 "Capacitors_SMD:CP_Elec_8x10" H 8838 3600 50  0001 C CNN
F 3 "" H 8800 3750 50  0001 C CNN
	1    8800 3750
	-1   0    0    1   
$EndComp
Wire Wire Line
	8650 3450 8650 3550
Wire Wire Line
	8500 3550 8800 3550
Wire Wire Line
	8500 3550 8500 3600
Connection ~ 8650 3550
Wire Wire Line
	8500 3900 8800 3900
Wire Wire Line
	8800 3550 8800 3600
Wire Wire Line
	8650 3900 8650 4150
Connection ~ 8650 3900
Wire Wire Line
	4100 10300 4100 10250
Wire Wire Line
	4100 10250 3950 10250
Text GLabel 2650 10300 0    60   Input ~ 0
VHead
Wire Wire Line
	2650 10300 2700 10300
Wire Wire Line
	2700 10300 2700 10250
Wire Wire Line
	2700 10250 2900 10250
Wire Wire Line
	4350 10150 3950 10150
Wire Wire Line
	2450 10150 2900 10150
Wire Wire Line
	9000 2850 8650 2850
Wire Wire Line
	8650 2950 9000 2950
Wire Wire Line
	9000 3050 8650 3050
Wire Wire Line
	9000 2550 8650 2550
Wire Wire Line
	9000 2650 8650 2650
Wire Wire Line
	9000 2450 8650 2450
Wire Wire Line
	9000 2350 8650 2350
Wire Wire Line
	9050 4450 8650 4450
Wire Wire Line
	8650 4350 9050 4350
Wire Wire Line
	9050 4250 8650 4250
Wire Wire Line
	9050 4850 8650 4850
Wire Wire Line
	8650 4750 9050 4750
Wire Wire Line
	9050 4650 8650 4650
Wire Wire Line
	8650 4550 9050 4550
Wire Wire Line
	7250 2350 7550 2350
Wire Wire Line
	7550 2450 7250 2450
Wire Wire Line
	7250 2550 7550 2550
Wire Wire Line
	7550 2650 7250 2650
Wire Wire Line
	7250 2850 7550 2850
Wire Wire Line
	7550 2950 7250 2950
Wire Wire Line
	7250 3050 7550 3050
Wire Wire Line
	7550 4850 7250 4850
Wire Wire Line
	7250 4750 7550 4750
Wire Wire Line
	7550 4650 7250 4650
Wire Wire Line
	7250 4550 7550 4550
Wire Wire Line
	7550 4450 7250 4450
Wire Wire Line
	7250 4350 7550 4350
Wire Wire Line
	7550 4250 7250 4250
Wire Wire Line
	2450 10050 2900 10050
Wire Wire Line
	2900 9950 2450 9950
Wire Wire Line
	2450 9850 2900 9850
Wire Wire Line
	2900 9750 2450 9750
Wire Wire Line
	2450 9450 2900 9450
Wire Wire Line
	2900 9550 2450 9550
Wire Wire Line
	2450 9650 2900 9650
Wire Wire Line
	4350 9850 3950 9850
Wire Wire Line
	3950 9950 4350 9950
Wire Wire Line
	4350 10050 3950 10050
Wire Wire Line
	4350 9450 3950 9450
Wire Wire Line
	3950 9550 4350 9550
Wire Wire Line
	4350 9650 3950 9650
Wire Wire Line
	3950 9750 4350 9750
Wire Wire Line
	4350 8950 3950 8950
Wire Wire Line
	3950 9050 4350 9050
Wire Wire Line
	4350 9150 3950 9150
Wire Wire Line
	3950 9250 4350 9250
Wire Wire Line
	5300 6500 5000 6500
Wire Wire Line
	5000 6600 5300 6600
Wire Wire Line
	5300 6700 5000 6700
Wire Wire Line
	5000 6400 5300 6400
Wire Wire Line
	5300 6300 5000 6300
Wire Wire Line
	5000 6200 5300 6200
Wire Wire Line
	5000 4150 5300 4150
Wire Wire Line
	5300 4250 5000 4250
Wire Wire Line
	5000 4550 5300 4550
Wire Wire Line
	5300 4350 5000 4350
Wire Wire Line
	5000 4650 5300 4650
Wire Wire Line
	5300 4750 5000 4750
Wire Wire Line
	5300 4850 5000 4850
Wire Wire Line
	5000 4450 5300 4450
Wire Wire Line
	5350 2600 5000 2600
Wire Wire Line
	5000 2700 5350 2700
Wire Wire Line
	5350 2800 5000 2800
Wire Wire Line
	5000 2400 5350 2400
Wire Wire Line
	5350 2300 5000 2300
Wire Wire Line
	5350 2100 5000 2100
Wire Wire Line
	5000 2200 5350 2200
Wire Wire Line
	5350 2500 5000 2500
$Comp
L GND #PWR024
U 1 1
P 7200 2750
F 0 "#PWR024" H 7200 2500 50  0001 C CNN
F 1 "GND" H 7200 2600 50  0000 C CNN
F 2 "" H 7200 2750 50  0001 C CNN
F 3 "" H 7200 2750 50  0001 C CNN
	1    7200 2750
	0    1    1    0   
$EndComp
Wire Wire Line
	7200 2750 7550 2750
$Comp
L GND #PWR025
U 1 1
P 7200 4950
F 0 "#PWR025" H 7200 4700 50  0001 C CNN
F 1 "GND" H 7200 4800 50  0000 C CNN
F 2 "" H 7200 4950 50  0001 C CNN
F 3 "" H 7200 4950 50  0001 C CNN
	1    7200 4950
	0    1    1    0   
$EndComp
Wire Wire Line
	7200 4950 7550 4950
Wire Wire Line
	2450 9050 2900 9050
Wire Wire Line
	2900 8950 2450 8950
NoConn ~ 5000 6100
NoConn ~ 5000 6900
NoConn ~ 5000 7000
NoConn ~ 5000 7100
NoConn ~ 5000 4050
NoConn ~ 5000 5050
NoConn ~ 5000 2000
NoConn ~ 5000 3000
NoConn ~ 8650 2750
NoConn ~ 8650 4950
NoConn ~ 14650 6500
NoConn ~ 14650 6600
NoConn ~ 2900 4700
NoConn ~ 2900 4900
NoConn ~ 3950 9350
NoConn ~ 2900 9150
NoConn ~ 2900 9250
NoConn ~ 2900 9350
$EndSCHEMATC
